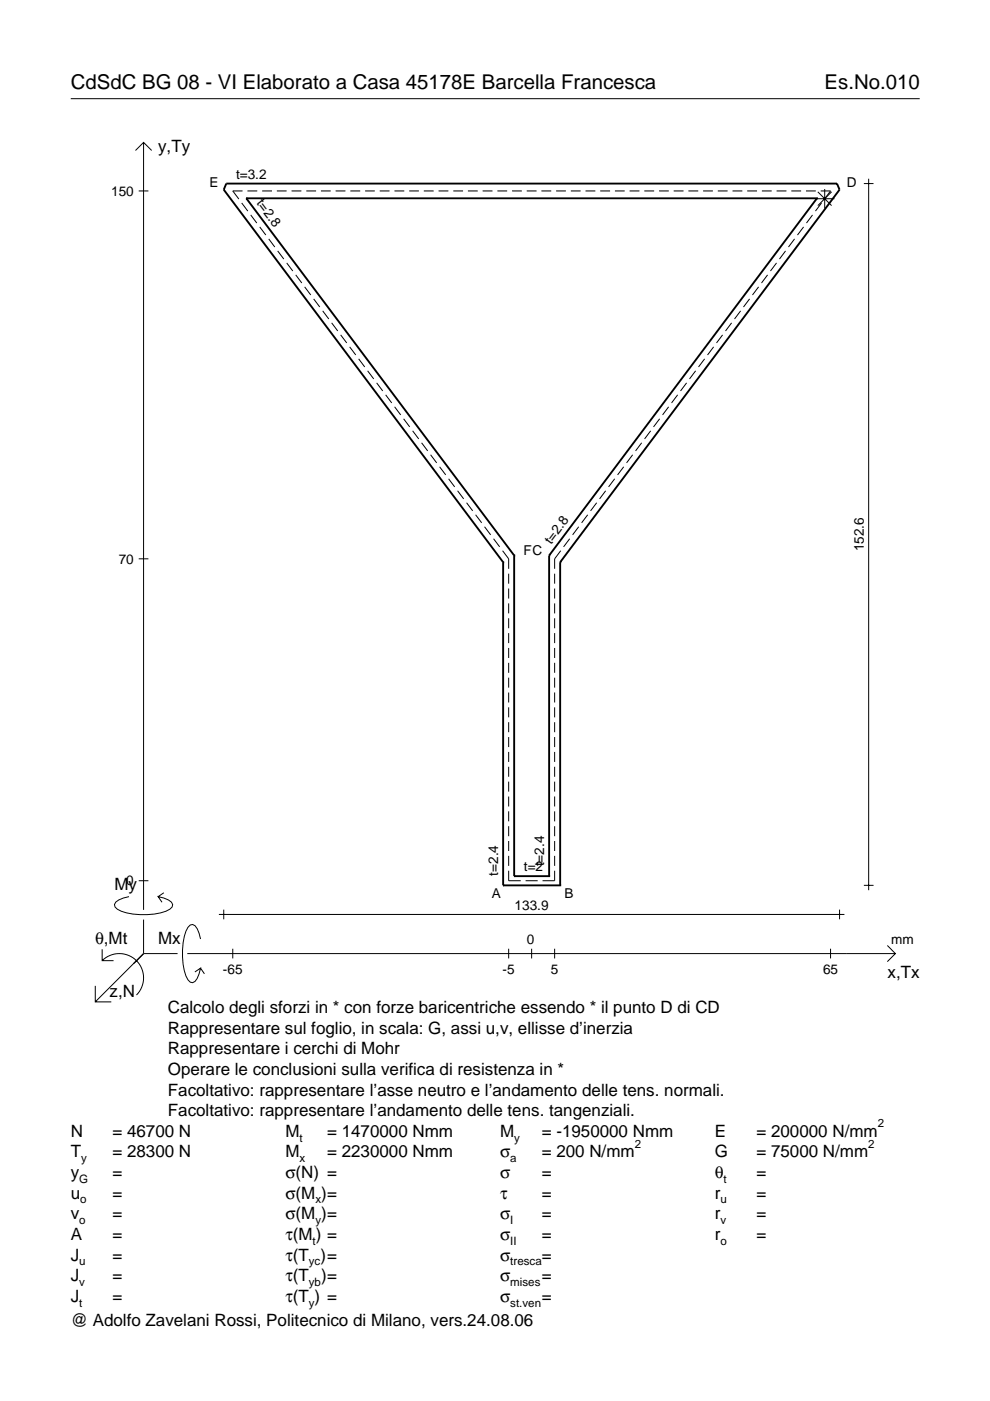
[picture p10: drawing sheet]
<svg xmlns="http://www.w3.org/2000/svg" width="210mm" height="297mm" viewBox="0 0 210 297" stroke-linecap="round" stroke-linejoin="round" font-family="sans-serif">
<g fill="none" stroke="#000" stroke-width=".21">
<path d="M15 20.9h180M28.7 31.9l1.7-1.7 1.8 1.7M30.4 30.2v162.7M183.2 38.9h2M184.2 37.9v150.8M29.4 40.5h2.1M51.2 43l1.3 1.8M51.4 40.5h-2.1l1.3 1.7M52.5 40.5h2M53.2 45.6l1.2 1.7M55.1 48.1l1.3 1.7M55.6 40.5h2.1"/>
<path d="M57 50.7l1.3 1.7M58.7 40.5h2.1M58.9 53.2l1.3 1.7M60.8 55.7l1.3 1.8M61.8 40.5h2.1M62.7 58.3l1.3 1.7M64.9 40.5h2.1M68 40.5h2.1M71.2 40.5h2M74.3 40.5h2.1M77.4 40.5h2.1M80.5 40.5h2.1"/>
<path d="M83.6 40.5h2.1M86.7 40.5h2.1M89.9 40.5h2M93 40.5h2.1M96.1 40.5h2.1M99.2 40.5h2.1M102.3 40.5h2.1M105.4 40.5h2.1M108.6 40.5h2M111.7 40.5h2.1M114.8 40.5h2.1M117.9 40.5h2.1"/>
<path d="M121 40.5h2.1M124.1 40.5h2.1M127.3 40.5h2M130.4 40.5h2.1M133.5 40.5h2.1M136.6 40.5h2.1M139.7 40.5h2.1M142.8 40.5h2.1M146 40.5h2M149.1 40.5h2.1M152.2 40.5h2.1M155.3 40.5h2.1"/>
<path d="M158.4 40.5h2.1M161.5 40.5h2.1M162.7 58.3l-1.2 1.7M164.6 55.7l-1.2 1.8M164.7 40.5h2M166.6 53.2l-1.3 1.7M167.8 40.5h2.1M168.5 50.7l-1.3 1.7M170.4 48.1l-1.3 1.7M170.9 40.5h2.1M172.3 45.6l-1.3 1.7M172.8 42.1h4.1"/>
<path d="M173.4 40.7l2.9 2.9M174 40.5h2.1l-1.3 1.7M174.2 43l-1.3 1.8M174.9 40.1v4.1M176.3 40.7l-2.9 2.9M64.6 60.8l1.3 1.7M66.5 63.4l1.3 1.7M68.4 65.9l1.3 1.7M70.3 68.5l1.3 1.7M72.2 71l1.3 1.7M74.1 73.5l1.3 1.8M76 76.1l1.3 1.7"/>
<path d="M77.9 78.6l1.3 1.7M147.5 78.6l-1.3 1.7M149.4 76.1l-1.3 1.7M151.3 73.5l-1.3 1.8M153.2 71l-1.3 1.7M155.1 68.5l-1.3 1.7M157 65.9l-1.3 1.7M158.9 63.4l-1.3 1.7M160.8 60.8l-1.3 1.7M79.9 81.2l1.2 1.7M81.8 83.7l1.3 1.7M83.7 86.3l1.3 1.7"/>
<path d="M85.6 88.8l1.3 1.7M87.5 91.3l1.3 1.8M89.4 93.9l1.3 1.7M91.3 96.4l1.3 1.7M93.2 99l1.3 1.7M132.2 99l-1.3 1.7M134.1 96.4l-1.3 1.7M136 93.9l-1.2 1.7M138 91.3l-1.3 1.8M139.9 88.8l-1.3 1.7M141.8 86.3l-1.3 1.7M143.7 83.7l-1.3 1.7"/>
<path d="M145.6 81.2l-1.3 1.7M29.4 118.5h2.1M95.1 101.5l1.3 1.7M97 104.1l1.3 1.7M98.9 106.6l1.3 1.7M100.8 109.1l1.3 1.8M102.7 111.7l1.3 1.7M104.6 114.2l1.3 1.7M106.6 116.8l1.2 1.7v2.1M118.9 116.8l-1.3 1.7v2.1M120.8 114.2l-1.3 1.7M122.7 111.7l-1.3 1.7"/>
<path d="M124.6 109.1l-1.3 1.8M126.5 106.6l-1.3 1.7M128.4 104.1l-1.3 1.7M130.3 101.5l-1.3 1.7M107.8 121.6v2.2M107.8 124.8v2.1M107.8 127.9v2.2M107.8 131.1v2.1M107.8 134.2v2.2M107.8 137.4v2.1M117.6 121.6v2.2M117.6 124.8v2.1"/>
<path d="M117.6 127.9v2.2M117.6 131.1v2.1M117.6 134.2v2.2M117.6 137.4v2.1M107.8 140.5v2.2M107.8 143.7v2.1M107.8 146.8v2.1M107.8 150v2.1M107.8 153.1v2.1M107.8 156.3v2.1M107.8 159.4v2.1M117.6 140.5v2.2"/>
<path d="M117.6 143.7v2.1M117.6 146.8v2.1M117.6 150v2.1M117.6 153.1v2.1M117.6 156.3v2.1M117.6 159.4v2.1M107.8 162.6v2.1M107.8 165.7v2.1M107.8 168.9v2.1M107.8 172v2.1M107.8 175.2v2.1M107.8 178.3v2.1"/>
<path d="M117.6 162.6v2.1M117.6 165.7v2.1M117.6 168.9v2.1M117.6 172v2.1M117.6 175.2v2.1M117.6 178.3v2.1M27.3 190.1a3.6 3.6 0 0 0-3 1.7l.1 .5a5.7 5.7 0 0 0 3.8 1.5 13.3 13.3 0 0 0 7.8-1l.5-.5 .1-.5a3.6 3.6 0 0 0-3.1-1.7l.8 1.2M29.4 186.7h2.1M30.4 195v7.2M34.7 189.3l-1.2 .8M42.5 199.1a3.6 3.6 0 0 0-1.7-3.1l-.5 .1a5.7 5.7 0 0 0-1.5 3.8 13.3 13.3 0 0 0 1 7.8l.5 .5 .5 .2a3.6 3.6 0 0 0 1.7-3.1l-1.2 .8M46.4 193.9h132.6"/>
<path d="M47.4 192.9v2M107.8 184.6v2.1h2.6M107.8 181.5v2.1M111.4 186.7h2.6M117.6 184.6v2.1h-2.6M117.6 181.5v2.1M178 192.9v2M183.2 187.7h2M20.2 209v3.4h3.4M21.7 203.7a5.1 5.1 0 0 1 7.2 0 5.1 5.1 0 0 1 0 7.3M21.7 201.3v2.4h2.4M30.4 202.2l-10.2 10.2"/>
<path d="M30.4 202.2l-2 2M30.4 202.2h7.2M39.7 202.2h150.1M42.5 205.3l.8 1.2M49.3 201.2v2M107.8 201.2v2M112.7 201.2v2M117.6 201.2v2M176.1 201.2v2M188.1 200.5l1.7 1.7-1.7 1.7"/>
</g>
<g fill="none" stroke="#000" stroke-width=".4">
<path d="M52.2 42h.1M52.2 42h121M52.2 42l56.8 75.8M173.2 42h.1M173.2 42l-56.8 75.8M106.7 119.2h.1M106.7 119.2l-59.3-79 .6-1.3h129.5l.5 1.3-59.2 79M106.7 119.2v68.5M109 117.8h.1M109 117.8v68M116.4 117.8h.1M116.4 117.8v68"/>
<path d="M118.8 119.2h.1M118.8 119.2v68.5M106.7 187.7h.1M106.7 187.7h12.1M109 185.8h.1M109 185.8h7.4M116.4 185.8h.1M118.8 187.7h.1"/>
</g>
<g font-size="4.3">
<text x="15" y="18.9">CdSdC BG 08 - VI Elaborato a Casa 45178E Barcella Francesca</text>
<text x="174.8" y="18.9">Es.No.010</text>
</g>
<g font-size="3.6">
<text x="33.5" y="32.3">y,Ty</text>
<text x="24.3" y="188.8">My</text>
<text x="20.1" y="200.1">θ,Mt</text>
<text x="33.5" y="200.1">Mx</text>
<text x="188.2" y="207.3">x,Tx</text>
<text x="23.2" y="211.4">z,N</text>
<text x="35.6" y="214.8">Calcolo degli sforzi in * con forze baricentriche essendo * il punto D di CD</text>
<text x="35.6" y="219.2">Rappresentare sul foglio, in scala: G, assi u,v, ellisse d’inerzia</text>
<text x="35.6" y="223.5">Rappresentare i cerchi di Mohr</text>
<text x="35.6" y="227.9">Operare le conclusioni sulla verifica di resistenza in *</text>
<text x="35.6" y="232.3">Facoltativo: rappresentare l’asse neutro e l’andamento delle tens. normali.</text>
<text x="35.6" y="236.7">Facoltativo: rappresentare l’andamento delle tens. tangenziali.</text>
<text x="15" y="241">N</text>
<text x="15" y="245.4">T</text>
<text x="23.8" y="245.4">= 28300 N</text>
<text x="23.8" y="241">= 46700 N</text>
<text x="60.5" y="241">M</text>
<text x="60.5" y="245.4">M</text>
<text x="69.3" y="241">= 1470000 Nmm</text>
<text x="69.3" y="245.4">= 2230000 Nmm</text>
<text x="106" y="245.4">σ</text>
<text x="106" y="241">M</text>
<text x="114.9" y="241">= -1950000 Nmm</text>
<text x="114.9" y="245.4">= 200 N/mm</text>
<text x="151.5" y="241">E</text>
<text x="151.5" y="245.4">G</text>
<text x="160.4" y="241">= 200000 N/mm</text>
<text x="160.4" y="245.4">= 75000 N/mm</text>
<text x="15" y="249.8">y</text>
<text x="23.8" y="249.8">=</text>
<text x="60.5" y="249.8">σ(N) =</text>
<text x="106" y="249.8">σ</text>
<text x="114.9" y="249.8">=</text>
<text x="151.5" y="249.8">θ</text>
<text x="160.4" y="249.8">=</text>
<text x="15" y="254.2">u</text>
<text x="23.8" y="254.2">=</text>
<text x="60.5" y="254.2">σ(M )=</text>
<text x="106" y="254.2">τ</text>
<text x="114.9" y="254.2">=</text>
<text x="151.5" y="254.2">r</text>
<text x="160.4" y="254.2">=</text>
<text x="15" y="258.5">v</text>
<text x="15" y="262.9">A</text>
<text x="23.8" y="262.9">=</text>
<text x="23.8" y="258.5">=</text>
<text x="60.5" y="258.5">σ(M )=</text>
<text x="60.5" y="262.9">τ(M ) =</text>
<text x="106" y="262.9">σ</text>
<text x="106" y="258.5">σ</text>
<text x="114.9" y="258.5">=</text>
<text x="114.9" y="262.9">=</text>
<text x="151.5" y="258.5">r</text>
<text x="151.5" y="262.9">r</text>
<text x="160.4" y="258.5">=</text>
<text x="160.4" y="262.9">=</text>
<text x="15" y="267.3">J</text>
<text x="23.8" y="267.3">=</text>
<text x="60.5" y="267.3">τ(T )=</text>
<text x="106" y="267.3">σ</text>
<text x="114.9" y="267.3">=</text>
<text x="15" y="271.7">J</text>
<text x="23.8" y="271.7">=</text>
<text x="60.5" y="271.7">τ(T</text>
<text x="68.1" y="271.7">)=</text>
<text x="106" y="271.7">σ</text>
<text x="114.9" y="271.7">=</text>
<text x="15" y="281.2">@ Adolfo Zavelani Rossi, Politecnico di Milano, vers.24.08.06</text>
<text x="15" y="276">J</text>
<text x="23.8" y="276">=</text>
<text x="60.5" y="276">τ(T ) =</text>
<text x="106" y="276">σ</text>
<text x="114.9" y="276">=</text>
</g>
<g font-size="2.9">
<text x="23.6" y="41.5">150</text>
<text x="44.4" y="39.7">E</text>
<text x="50" y="37.9">t=3.2</text>
<text x="179.5" y="39.7">D</text>
<text x="54.3" y="43.1" transform="rotate(53 54.3 43.1)">t=2.8</text>
<text x="25.2" y="119.5">70</text>
<text x="111" y="117.8">FC</text>
<text x="116.8" y="115.5" transform="rotate(-53 116.8 115.5)">t=2.8</text>
<text x="183.2" y="116.9" transform="rotate(-90 183.2 116.9)">152.6</text>
<text x="105.6" y="185.7" transform="rotate(-90 105.6 185.7)">t=2.4</text>
<text x="111.1" y="184.7">t=2</text>
<text x="115.4" y="183.7" transform="rotate(-90 115.4 183.7)">t=2.4</text>
<text x="26.8" y="187.7">0</text>
<text x="104.3" y="190.5">A</text>
<text x="119.7" y="190.5">B</text>
<text x="109.1" y="192.9">133.9</text>
<text x="111.7" y="200.1">0</text>
<text x="189" y="200.1">mm</text>
<text x="47.3" y="206.6">-65</text>
<text x="106.6" y="206.6">-5</text>
<text x="116.8" y="206.6">5</text>
<text x="174.5" y="206.6">65</text>
</g>
<g font-size="2.4">
<text x="186.1" y="239">2</text>
<text x="63.5" y="242">t</text>
<text x="109" y="242">y</text>
<text x="134.6" y="243.4">2</text>
<text x="184.1" y="243.4">2</text>
<text x="16.8" y="250.8">G</text>
<text x="17.2" y="246.4">y</text>
<text x="63.5" y="246.4">x</text>
<text x="108.2" y="246.4">a</text>
<text x="153.4" y="250.8">t</text>
<text x="17" y="255.2">o</text>
<text x="66.9" y="255.2">x</text>
<text x="152.7" y="255.2">u</text>
<text x="16.8" y="259.5">o</text>
<text x="66.3" y="263.9">t</text>
<text x="66.9" y="259.5">y</text>
<text x="108.2" y="259.5">I</text>
<text x="108.2" y="263.9">II</text>
<text x="152.7" y="259.5">v</text>
<text x="152.7" y="263.9">o</text>
<text x="16.8" y="268.3">u</text>
<text x="65.5" y="268.3">yc</text>
<text x="108.2" y="268.3">tresca</text>
<text x="16.8" y="272.7">v</text>
<text x="65.5" y="272.7">yb</text>
<text x="108.2" y="272.7">mises</text>
<text x="16.8" y="277">t</text>
<text x="65.5" y="277">y</text>
<text x="108.2" y="277">st.ven</text>
</g>
</svg>
